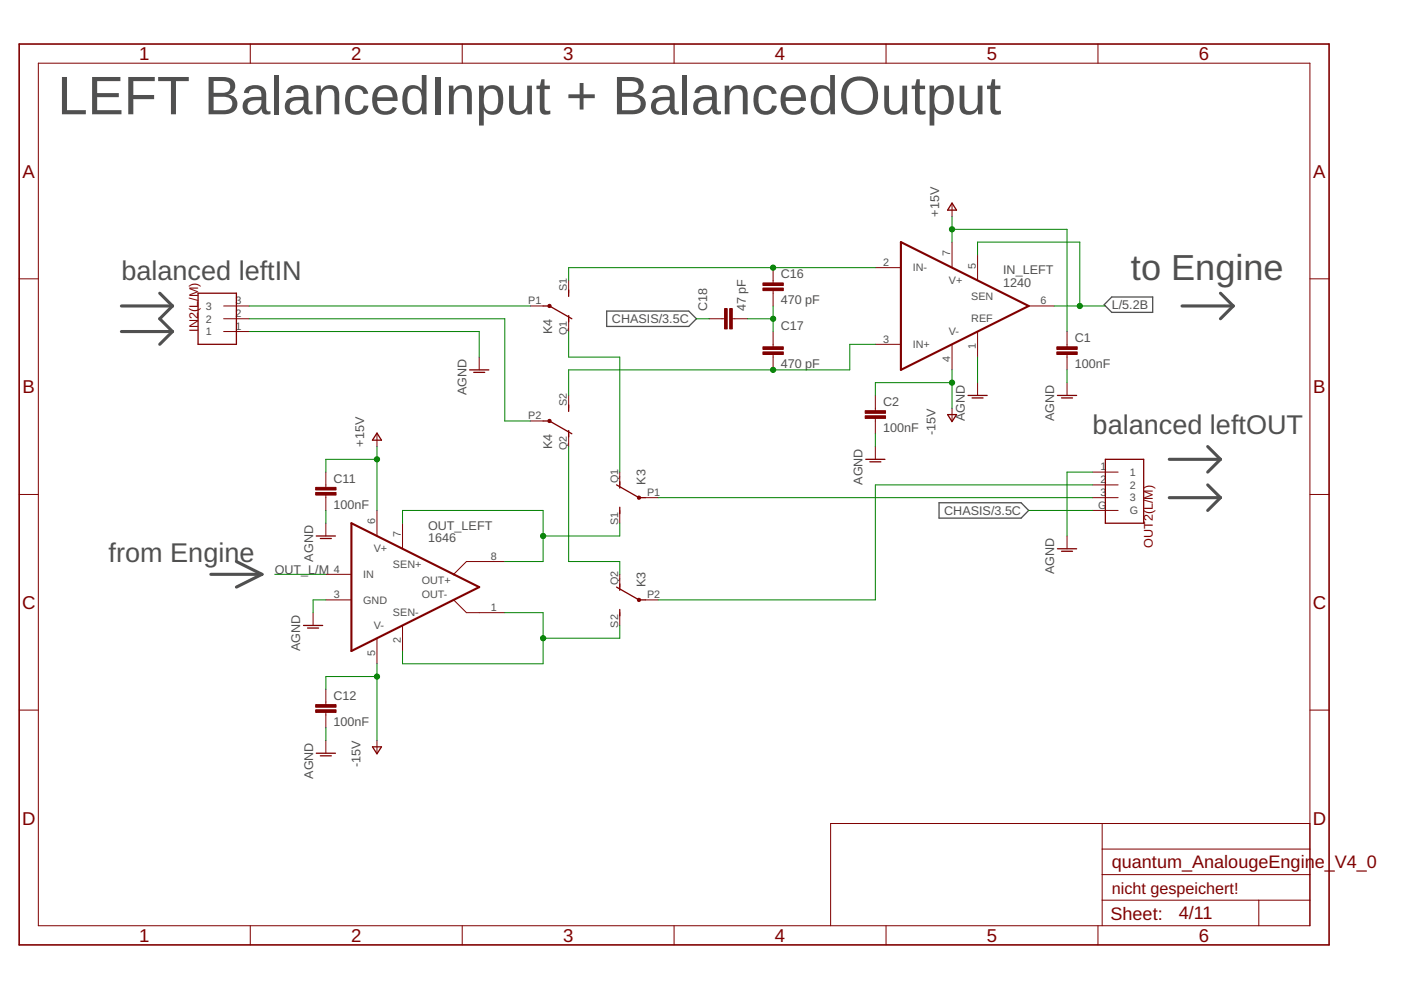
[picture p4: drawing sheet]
<svg xmlns="http://www.w3.org/2000/svg" width="297mm" height="210mm" viewBox="0 0 297 210" stroke-linecap="round" stroke-linejoin="round" font-family="sans-serif">
<g fill="none" stroke="#505050" stroke-width=".66">
<path d="M25.7 64.9h10.9M25.7 70.3h10.9M33.9 62.2l2.7 2.7M36.6 64.9l-2.7 2.7 2.7 2.7M36.6 70.3l-2.7 2.7M250.6 64.9h10.9M258.8 62.2l2.7 2.7M261.5 64.9l-2.7 2.7M247.9 97.4h10.9M256.1 94.7l2.7 2.7M258.8 97.4l-2.7 2.7M50.1 119.1l5.4 2.7"/>
<path d="M247.9 105.5h10.9M256.1 102.8l2.7 2.7M258.8 105.5l-2.7 2.7M44.7 121.8h10.8M55.5 121.8l-5.4 2.7"/>
</g>
<path d="M128.6 66h17.4l1.7 1.6-1.7 1.6h-17.4zM235.7 63h8.7v3.2h-8.7l-1.6-1.6zM199.1 106.6h17.4l1.6 1.6-1.6 1.7h-17.4z" fill="none" stroke="#505050" stroke-width=".28"/>
<g fill="none" stroke="#800000" stroke-width=".21">
<path d="M8.1 13.4h269.6v182.9h-269.6zM53.1 9.3v4.1M98 9.3v4.1M142.9 9.3v4.1M187.9 9.3v4.1M232.8 9.3v4.1M4.1 59.1h4M120.6 59.5v2.7M163.9 56.7v3.3M185.6 56.7h5.4M201.8 43.2v2.7M201.8 51.3v5.4"/>
<path d="M207.3 54v5.5M277.7 59.1h4.1M47.4 70.3h5.4M47.4 67.6h5.4M47.4 64.9h5.4M101.6 75.7v2.7M112.4 64.9h2.7M120.6 67.6v2.7M150.4 67.6h3.2M155.3 67.6h3.2M163.9 61.6v3.3M163.9 70.3v3.2"/>
<path d="M163.9 75.2v3.2M185.6 73h5.4M201.8 73v5.4M207.3 70.3v5.4M218.1 64.9h5.4M226.2 70.3v3.2M226.2 75.2v3.2M79.9 92v2.7M112.4 89.3h2.7M120.6 83.8v2.8M120.6 92v2.7M185.6 83.8v3.3"/>
<path d="M185.6 88.7v3.3M185.6 94.7v2.7M201.8 86.6v2.7M207.3 81.1v2.7M226.2 81.1v2.7M4.1 104.8h4M69.1 100.1v3.2M69.1 105v3.2M69.1 110.9v2.7M79.9 108.2v5.4M85.3 110.9v5.5M107 119.1h-8.1l-2.7 2.7"/>
<path d="M131.4 100.1v2.7M131.4 108.2v2.7M136.8 105.5h2.7M226.2 113.6v2.8M231.6 100.1h5.5M231.6 102.8h5.5M231.6 105.5h5.5M231.6 108.2h5.5M277.7 104.8h4.1M66.4 129.9v2.7M69.1 127.2h5.4M69.1 121.8h5.4"/>
<path d="M79.9 135.3v5.4M85.3 132.6v5.4M96.2 127.2l2.7 2.7h8.1M131.4 121.8v2.7M131.4 129.9v2.7M136.8 127.2h2.7M4.1 150.6h4M69.1 146.2v3.2M69.1 151v3.3M69.1 157v2.7M79.9 157v2.7M277.7 150.6h4.1"/>
<path d="M233.7 174.6v21.7M277.7 174.6h-101.6v21.7M53.1 196.3v4M98 196.3v4M142.9 196.3v4M187.9 196.3v4M232.8 196.3v4M233.7 190.9h44M233.7 185.4h44M233.7 180h44M266.9 190.9v5.4"/>
</g>
<g fill="none" stroke="#800000" stroke-width=".28">
<path d="M201.8 43.1l1 1.5h-1.9zM42 62.2h8.1v10.8h-8.1zM99.6 78.4h4M100.4 79h2.4M115.1 64.9h1.4l4.7 2.7M120.6 61.5v1.3M120.6 66.9v1.4M79.9 91.8l1 1.5h-1.9zM115.1 89.3h1.4l4.7 2.7M120.6 85.9v1.3M120.6 91.3v1.3M183.6 97.4h4"/>
<path d="M184.4 97.9h2.4M200.9 87.9h1.9l-1 1.5zM205.2 83.8h4.1M206.1 84.4h2.3M224.2 83.8h4.1M225.1 84.4h2.3M234.4 97.4h8.1v13.5h-8.1zM67.1 113.6h4M67.9 114.2h2.4M130.7 102.8l4.8 2.7h1.3M131.4 102.1v1.4M131.4 107.5v1.4"/>
<path d="M224.2 116.4h4.1M225.1 116.9h2.3M64.3 132.6h4.1M65.2 133.2h2.3M130.7 124.5l4.8 2.7h1.3M131.4 123.8v1.4M131.4 129.2v1.4M67.1 159.7h4M79 158.3h1.9l-1 1.5zM67.9 160.3h2.4"/>
</g>
<g fill="#800000" stroke="#800000" stroke-width=".21">
<circle cx="135.5" cy="105.5" r=".35"/>
<circle cx="135.5" cy="127.2" r=".35"/>
<circle cx="116.5" cy="64.9" r=".35"/>
<circle cx="116.5" cy="89.3" r=".35"/>
</g>
<path d="M191 51.3l27.1 13.6-27.1 13.5zM74.5 110.9l27.1 13.6-27.1 13.5z" fill="none" stroke="#800000" stroke-width=".44"/>
<g fill="#800000" stroke="#800000" stroke-width=".21">
<path d="M224.1 74.6h4.3v.6h-4.3z"/>
<path d="M224.1 73.5h4.3v.6h-4.3z"/>
<path d="M183.4 88.2h4.3v.5h-4.3z"/>
<path d="M183.4 87.1h4.3v.5h-4.3z"/>
<path d="M66.9 104.4h4.3v.6h-4.3z"/>
<path d="M66.9 103.3h4.3v.6h-4.3z"/>
<path d="M66.9 150.5h4.3v.5h-4.3z"/>
<path d="M66.9 149.4h4.3v.5h-4.3z"/>
<path d="M161.8 61.1h4.3v.5h-4.3z"/>
<path d="M161.8 60h4.3v.5h-4.3z"/>
<path d="M161.8 74.6h4.3v.6h-4.3z"/>
<path d="M161.8 73.5h4.3v.6h-4.3z"/>
<path d="M154.7 65.4h.6v4.3h-.6z"/>
<path d="M153.6 65.4h.6v4.3h-.6z"/>
</g>
<path d="M4.1 9.3h277.7v191h-277.7z" fill="none" stroke="#800000" stroke-width=".34"/>
<g fill="none" stroke="#008000" stroke-width=".21">
<path d="M185.6 56.7h-65v2.8M201.8 45.9v5.4M201.8 48.6h24.4v21.7M207.3 54v-2.7h21.6v13.6M52.8 70.3h48.8v5.4M52.8 64.9h59.6M52.8 67.6h54.2v21.7h5.4M120.6 70.3v5.4h10.8v24.4M147.7 67.6h2.7M158.5 67.6h5.4M163.9 64.9v5.4M185.6 73h-5.4v5.4h-59.6v5.4"/>
<path d="M201.8 78.4v8.2M207.3 75.7v5.4M223.5 64.9h10.9M226.2 78.4v2.7M79.9 94.7v13.5M79.9 97.4h-10.8v2.7M120.6 94.7v24.4h10.8v2.7M185.6 92v2.7M201.8 81.1h-16.2v2.7M69.1 108.2v2.7M85.3 110.9v-2.7h29.8v10.9h-8.1M131.4 110.9v2.7h-16.3"/>
<path d="M139.5 105.5h92.1M218.1 108.2h13.5M231.6 102.8h-46v24.4h-46.1M231.6 100.1h-5.4v13.5M58.3 121.8h10.8M69.1 127.2h-2.7v2.7M107 129.9h8.1v10.8h-29.8v-2.7M131.4 132.6v2.7h-16.3M69.1 154.3v2.7M79.9 140.7v16.3M79.9 143.4h-10.8v2.8"/>
</g>
<g fill="#008000" stroke="#008000" stroke-width=".21">
<circle cx="201.8" cy="81.1" r=".55"/>
<circle cx="79.9" cy="143.4" r=".55"/>
<circle cx="201.8" cy="48.6" r=".55"/>
<circle cx="79.9" cy="97.4" r=".55"/>
<circle cx="163.9" cy="78.4" r=".55"/>
<circle cx="163.9" cy="56.7" r=".55"/>
<circle cx="115.1" cy="113.6" r=".55"/>
<circle cx="115.1" cy="135.3" r=".55"/>
<circle cx="228.9" cy="64.9" r=".55"/>
<circle cx="163.9" cy="67.6" r=".55"/>
</g>
<text font-size="11.5" fill="#505050" x="12.2" y="24.2">LEFT BalancedInput + BalancedOutput</text>
<text font-size="7.7" fill="#505050" x="239.8" y="59.5">to Engine</text>
<g font-size="5.7" fill="#505050">
<text x="25.7" y="59.5">balanced leftIN</text>
<text x="231.7" y="92">balanced leftOUT</text>
<text x="23" y="119.1">from Engine</text>
</g>
<g font-size="3.9" fill="#800000">
<text x="29.5" y="12.8">1</text>
<text x="74.4" y="12.8">2</text>
<text x="119.4" y="12.8">3</text>
<text x="164.3" y="12.8">4</text>
<text x="209.2" y="12.8">5</text>
<text x="254.2" y="12.8">6</text>
<text x="4.8" y="37.7">A</text>
<text x="278.4" y="37.7">A</text>
<text x="4.8" y="83.4">B</text>
<text x="278.4" y="83.4">B</text>
<text x="4.7" y="129.1">C</text>
<text x="278.3" y="129.1">C</text>
<text x="4.7" y="174.8">D</text>
<text x="278.3" y="174.8">D</text>
<text x="29.5" y="199.7">1</text>
<text x="74.4" y="199.7">2</text>
<text x="119.4" y="199.7">3</text>
<text x="164.3" y="199.7">4</text>
<text x="209.2" y="199.7">5</text>
<text x="254.2" y="199.7">6</text>
</g>
<g font-size="3.8" fill="#800000">
<text x="235.7" y="184.1">quantum_AnalougeEngin</text>
<text x="278.7" y="184.1">e_V4_0</text>
<text x="235.5" y="195.1">Sheet:</text>
<text x="249.9" y="194.9">4/11</text>
</g>
<text font-size="3.4" fill="#800000" x="235.7" y="189.5">nicht gespeichert!</text>
<g font-size="2.7" fill="#505050">
<text x="199.1" y="45.9" transform="rotate(-90 199.1 45.9)">+15V</text>
<text x="165.5" y="59">C16</text>
<text x="212.7" y="58.1">IN_LEFT</text>
<text x="150" y="66" transform="rotate(-90 150 66)">C18</text>
<text x="158.1" y="66" transform="rotate(-90 158.1 66)">47 pF</text>
<text x="165.5" y="64.5">470 pF</text>
<text x="212.7" y="60.8">1240</text>
<text x="235.7" y="65.5">L/5.2B</text>
<text x="117.1" y="70.8" transform="rotate(-90 117.1 70.8)">K4</text>
<text x="129.7" y="68.5">CHASIS/3.5C</text>
<text x="165.5" y="69.9">C17</text>
<text x="227.9" y="72.6">C1</text>
<text x="98.9" y="83.8" transform="rotate(-90 98.9 83.8)">AGND</text>
<text x="165.5" y="78">470 pF</text>
<text x="227.9" y="78">100nF</text>
<text x="187.2" y="86.1">C2</text>
<text x="204.6" y="89.3" transform="rotate(-90 204.6 89.3)">AGND</text>
<text x="223.5" y="89.3" transform="rotate(-90 223.5 89.3)">AGND</text>
<text x="77.2" y="94.7" transform="rotate(-90 77.2 94.7)">+15V</text>
<text x="117.1" y="95.2" transform="rotate(-90 117.1 95.2)">K4</text>
<text x="187.2" y="91.6">100nF</text>
<text x="198.3" y="92.2" transform="rotate(-90 198.3 92.2)">-15V</text>
<text x="70.7" y="107.8">100nF</text>
<text x="70.7" y="102.4">C11</text>
<text x="136.8" y="102.8" transform="rotate(-90 136.8 102.8)">K3</text>
<text x="182.9" y="102.8" transform="rotate(-90 182.9 102.8)">AGND</text>
<text x="90.8" y="112.3">OUT_LEFT</text>
<text x="200.2" y="109.2">CHASIS/3.5C</text>
<text x="66.4" y="119.1" transform="rotate(-90 66.4 119.1)">AGND</text>
<text x="90.8" y="115">1646</text>
<text x="58.3" y="121.8">OUT_L/M</text>
<text x="136.8" y="124.5" transform="rotate(-90 136.8 124.5)">K3</text>
<text x="223.5" y="121.8" transform="rotate(-90 223.5 121.8)">AGND</text>
<text x="63.7" y="138" transform="rotate(-90 63.7 138)">AGND</text>
<text x="70.7" y="148.5">C12</text>
<text x="70.7" y="153.9">100nF</text>
<text x="66.4" y="165.1" transform="rotate(-90 66.4 165.1)">AGND</text>
<text x="76.4" y="162.6" transform="rotate(-90 76.4 162.6)">-15V</text>
</g>
<g font-size="2.7" fill="#800000">
<text x="42" y="70.3" transform="rotate(-90 42 70.3)">IN2(L/M)</text>
<text x="244.4" y="116.1" transform="rotate(-90 244.4 116.1)">OUT2(L/M)</text>
</g>
<g font-size="2.3" fill="#505050">
<text x="187.3" y="56.4">2</text>
<text x="193.5" y="57.6">IN-</text>
<text x="201.5" y="54.3" transform="rotate(-90 201.5 54.3)">7</text>
<text x="206.9" y="57" transform="rotate(-90 206.9 57)">5</text>
<text x="43.7" y="65.7">3</text>
<text x="49.9" y="64.5">3</text>
<text x="112" y="64.5">P1</text>
<text x="120.2" y="61.8" transform="rotate(-90 120.2 61.8)">S1</text>
<text x="201.2" y="60.1">V+</text>
<text x="205.9" y="63.5">SEN</text>
<text x="220.6" y="64.5">6</text>
<text x="43.7" y="71.1">1</text>
<text x="43.7" y="68.4">2</text>
<text x="49.9" y="69.9">1</text>
<text x="49.9" y="67.2">2</text>
<text x="120.2" y="71" transform="rotate(-90 120.2 71)">Q1</text>
<text x="201.2" y="71">V-</text>
<text x="205.9" y="68.3">REF</text>
<text x="187.3" y="72.6">3</text>
<text x="193.5" y="73.8">IN+</text>
<text x="201.5" y="76.8" transform="rotate(-90 201.5 76.8)">4</text>
<text x="206.9" y="74.1" transform="rotate(-90 206.9 74.1)">1</text>
<text x="112" y="88.9">P2</text>
<text x="120.2" y="86.2" transform="rotate(-90 120.2 86.2)">S2</text>
<text x="120.2" y="95.4" transform="rotate(-90 120.2 95.4)">Q2</text>
<text x="233.3" y="99.7">1</text>
<text x="239.6" y="100.9">1</text>
<text x="131" y="102.4" transform="rotate(-90 131 102.4)">Q1</text>
<text x="137.2" y="105.1">P1</text>
<text x="232.8" y="107.8">G</text>
<text x="233.3" y="102.4">2</text>
<text x="233.3" y="105.1">3</text>
<text x="239.6" y="103.6">2</text>
<text x="239.6" y="106.3">3</text>
<text x="79.5" y="111.1" transform="rotate(-90 79.5 111.1)">6</text>
<text x="85" y="113.9" transform="rotate(-90 85 113.9)">7</text>
<text x="131" y="111.4" transform="rotate(-90 131 111.4)">S1</text>
<text x="239.6" y="109">G</text>
<text x="79.3" y="117">V+</text>
<text x="104.1" y="118.7">8</text>
<text x="70.7" y="121.4">4</text>
<text x="77" y="122.6">IN</text>
<text x="83.3" y="120.4">SEN+</text>
<text x="89.4" y="123.8">OUT+</text>
<text x="131" y="124.1" transform="rotate(-90 131 124.1)">Q2</text>
<text x="70.7" y="126.8">3</text>
<text x="77" y="128">GND</text>
<text x="83.3" y="130.6">SEN-</text>
<text x="89.4" y="126.8">OUT-</text>
<text x="104.1" y="129.5">1</text>
<text x="137.2" y="126.8">P2</text>
<text x="79.3" y="133.3">V-</text>
<text x="85" y="136.4" transform="rotate(-90 85 136.4)">2</text>
<text x="131" y="133.1" transform="rotate(-90 131 133.1)">S2</text>
<text x="79.5" y="139.1" transform="rotate(-90 79.5 139.1)">5</text>
</g>
</svg>
